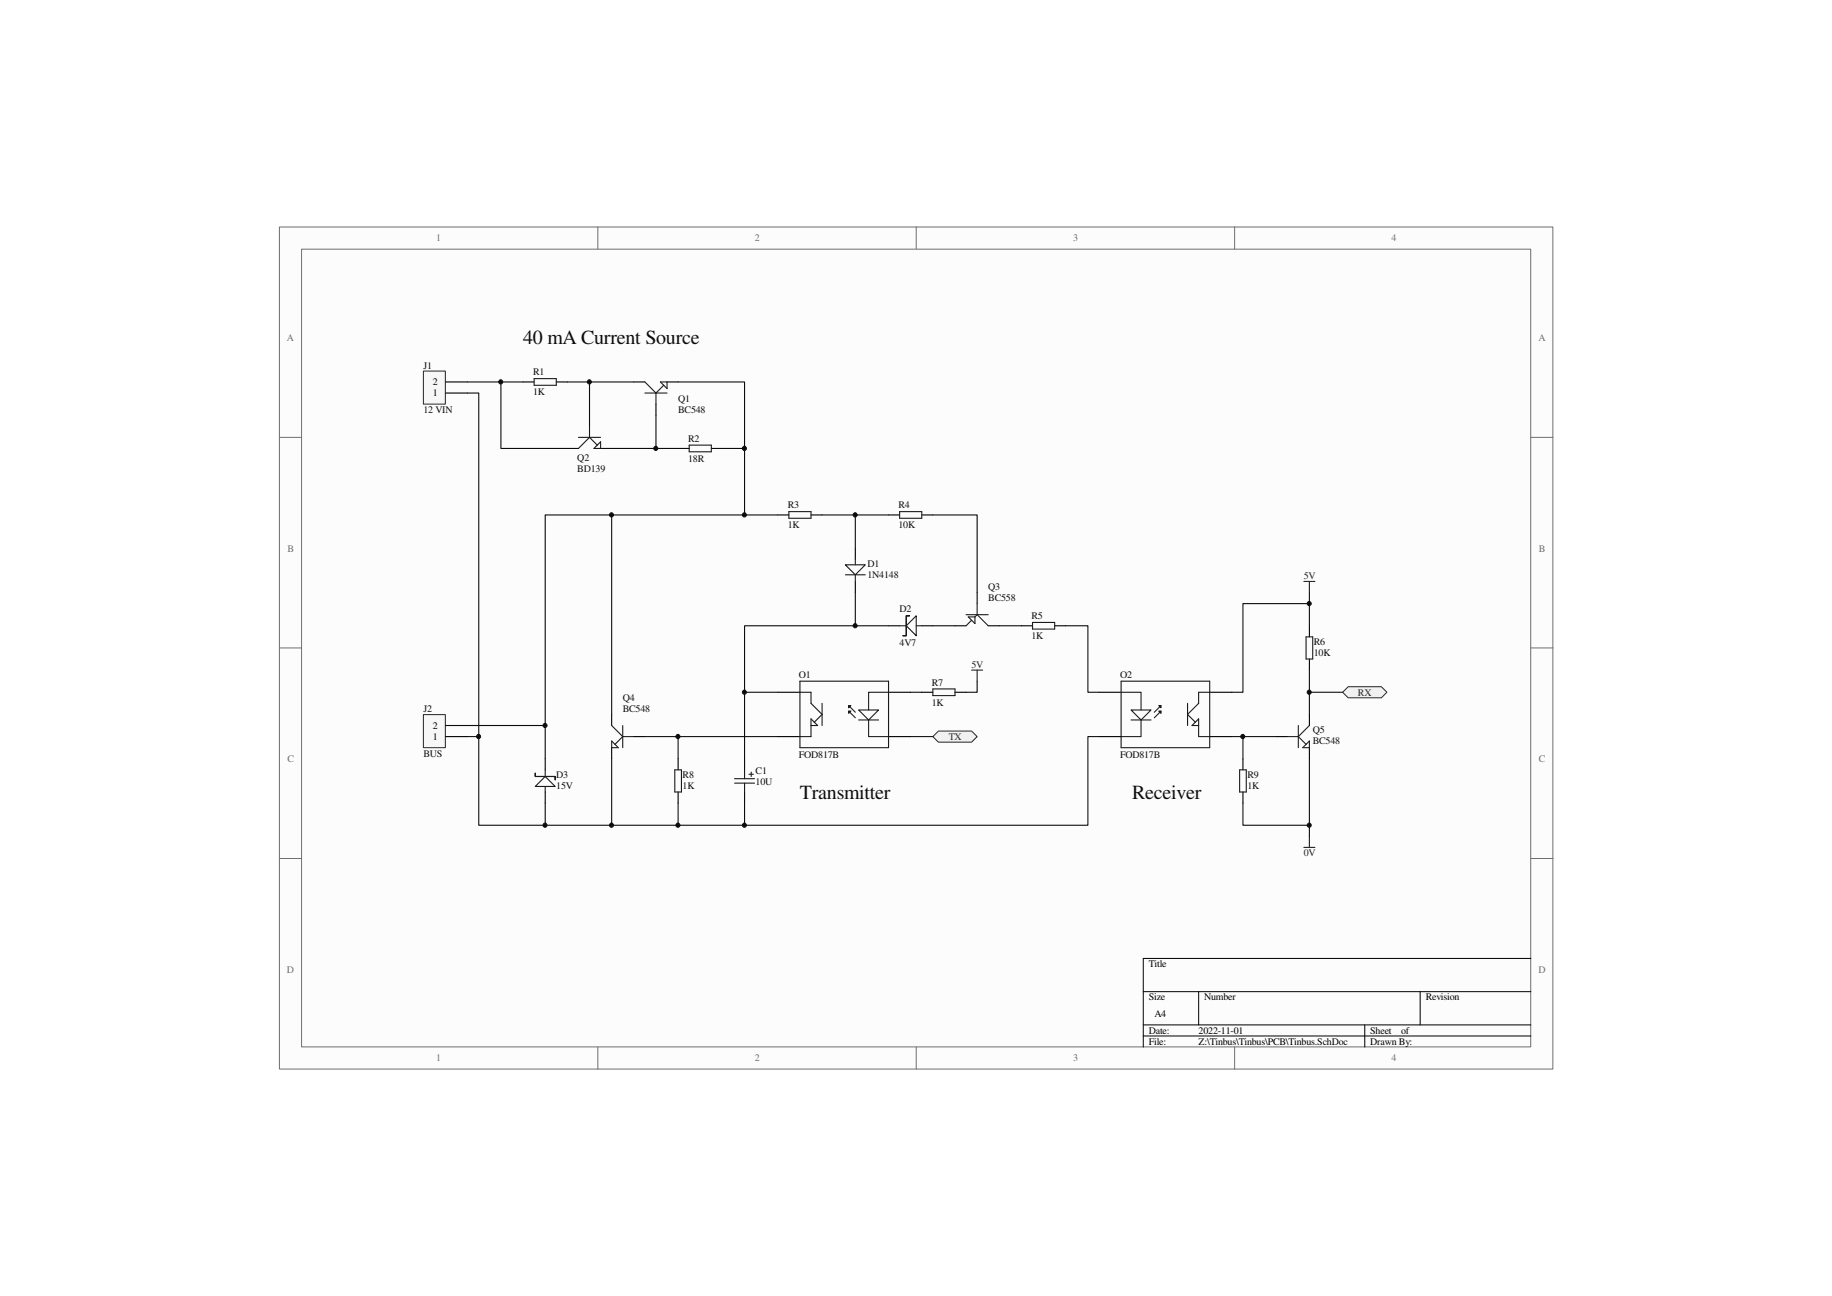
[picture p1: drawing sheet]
<svg xmlns="http://www.w3.org/2000/svg" width="420mm" height="297mm" viewBox="0 0 420 297" stroke-linecap="round" stroke-linejoin="round" font-family="sans-serif">
<path d="M64.1 52.1h292v192.9h-292z" fill="#fcfcfc"/>
<path d="M64.1 52h292v193h-292z" fill="none" stroke="#6e6e6e" stroke-width=".23"/>
<path d="M69.2 57.1h281.9v182.8h-281.9z" fill="#fcfcfc"/>
<g fill="none" stroke="#6e6e6e" stroke-width=".23">
<path d="M69.2 57.1h281.9v182.8h-281.9zM137.1 52v5.1M210.1 52v5.1M283.2 52v5.1M64.1 100.2h5.1M351.1 100.2h5.1M64.1 148.5h5.1M351.1 148.5h5.1M64.1 196.8h5.1M351.1 196.8h5.1M137.1 240v5.1M210.1 240v5.1"/>
<path d="M283.2 240v5.1"/>
</g>
<path d="M351.1 219.7h-88.9v20.3M262.2 227.3h88.9M262.2 234.9h88.9M262.2 237.4h88.9M274.9 227.3v7.6M313 234.9v5.1M325.7 227.3v7.6" fill="none" stroke="#000" stroke-width=".23"/>
<path d="M196.2 125.6v2.6M196.2 133.3v2.5M252 158.7h5.1M277.4 158.7h5.1M277.4 168.8h5.1" fill="none" stroke="#000" stroke-width=".25"/>
<path d="M193.9 129.5h4.5l-2.2 2.2zM193.9 131.7h4.5M196.2 128.2v1.3M196.2 131.7v1.6M257.1 156.1h20.3v15.3h-20.3zM266.3 163l-1.6 1.5M266.3 161.7l-1.6 1.5" fill="none" stroke="#1c1c1c" stroke-width=".25"/>
<path d="M265.8 161.7h.5v.5z" fill="#1c1c1c"/>
<path d="M265.8 161.7h.5v.5z" fill="none" stroke="#1c1c1c" stroke-width=".25"/>
<path d="M265.8 163h.5v.5z" fill="#1c1c1c"/>
<path d="M257.1 158.7h4.6v4M277.4 158.7h-2.5v2.5l-2.5 2.5 1.7 1.8M259.4 162.7h4.6l-2.3 2.3zM259.4 165h4.6M261.7 165v3.8h-4.6M265.8 163h.5v.5zM272.4 161.2v5.1M274.9 166.3h-1.5l1.5-1.5v4h2.5" fill="none" stroke="#1c1c1c" stroke-width=".25"/>
<path d="M252 168.8h5.1" fill="none" stroke="#000" stroke-width=".25"/>
<path d="M299 133.3h2.6M300.3 133.3v2.5" fill="none" stroke="#262626" stroke-width=".25"/>
<path d="M213.9 168.8l1.3-1.2h7.6l1.3 1.2-1.3 1.3h-7.6z" fill-rule="evenodd" fill="#f0f0f0"/>
<path d="M213.9 168.8l1.3-1.2h7.6l1.3 1.2-1.3 1.3h-7.6z" fill="none" stroke="#262626" stroke-width=".23"/>
<path d="M307.9 158.7l1.3-1.3h7.6l1.3 1.3-1.3 1.2h-7.6z" fill-rule="evenodd" fill="#f0f0f0"/>
<path d="M307.9 158.7l1.3-1.3h7.6l1.3 1.3-1.3 1.2h-7.6z" fill="none" stroke="#262626" stroke-width=".23"/>
<path d="M120 87.5h2.5M127.6 87.5h2.5M145.4 87.5h2.5M150.4 92.6v2.6M153 87.5h2.5M155.5 102.8h2.6M163.1 102.8h2.6M178.4 158.7h5.1M203.8 158.7h5.1M178.4 168.8h5.1" fill="none" stroke="#000" stroke-width=".25"/>
<path d="M122.5 86.8h5.1v1.5h-5.1zM147.9 87.5l2.5 2.6M147.9 90.1h5.1M150.4 90.1v2.5M151.5 87.5h1.5v1.6zM152.2 88.3l-1.8 1.8M158.1 102h5v1.5h-5zM183.5 156.1h20.3v15.3h-20.3zM194.6 163l1.6 1.5M194.6 161.7l1.6 1.5" fill="none" stroke="#1c1c1c" stroke-width=".25"/>
<path d="M120 87.5h-5.1v15.3h15.2M130.1 87.5h15.3M135.2 87.5v7.7M150.4 95.2v7.6M140.3 102.8h15.2" fill="none" stroke="#0e0e0e" stroke-width=".25"/>
<path d="M194.6 161.7h.5l-.5 .5z" fill="#1c1c1c"/>
<path d="M194.6 161.7h.5l-.5 .5z" fill="none" stroke="#1c1c1c" stroke-width=".25"/>
<path d="M194.6 163h.5l-.5 .5z" fill="#1c1c1c"/>
<g fill="none" stroke="#1c1c1c" stroke-width=".25">
<path d="M180.9 117.3h5.1v1.5h-5.1zM183.5 158.7h2.5v2.5l2.5 2.5-1.7 1.8M203.8 158.7h-4.6v4M210.1 143.4h1.3M140.3 166.3l2.5 2.5M140.3 169.8l1.5 1.6h-1.5zM142.8 168.8h2.6M142.8 168.8l-1.8 1.8M142.8 166.3v5.1M154.8 176.4h1.5v5.1h-1.5zM186 166.3h1.5l-1.5-1.5v4h-2.5M188.5 161.2v5.1"/>
<path d="M194.6 163h.5l-.5 .5zM196.9 162.7h4.6l-2.3 2.3zM196.9 165h4.6M199.2 165v3.8h4.6"/>
</g>
<path d="M178.4 118h2.5M186 118h2.5M203.8 143.4h2.5M211.4 143.4h2.5M140.3 163.7v2.6M140.3 171.4v2.5M145.4 168.8h2.5M155.5 173.9v2.5M203.8 168.8h5.1M155.5 181.5v2.6" fill="none" stroke="#000" stroke-width=".25"/>
<path d="M140.3 173.9v15.2h15.2v-5M147.9 168.8h7.6v5.1M155.5 168.8h22.9M208.9 168.8h5" fill="none" stroke="#0e0e0e" stroke-width=".25"/>
<path d="M207.8 141.1h.8h-.8v4.6h-.7h.7z" fill-rule="evenodd" fill="#1c1c1c"/>
<g fill="none" stroke="#1c1c1c" stroke-width=".25">
<path d="M206.3 117.3h5.1v1.5h-5.1zM224.1 138.3v2.6M206.3 143.4h1.5M207.8 141.1h.8h-.8v4.6h-.7h.7zM207.8 143.4l2.3-2.3v4.6zM221.6 140.9h5M222.1 141.4h1.5v1.5zM222.8 142.2l-1.2 1.2M224.1 140.9l2.5 2.5M224.1 140.9l-.5 .5M299.5 146h1.6v5h-1.6zM168.5 179.5h4.5"/>
<path d="M168.5 178.5h4.5M170.8 176.4v2.1M170.8 179.5v2M171.8 177.5h1M172.3 177v1M284.3 176.4h1.5v5.1h-1.5zM295.2 168.8h2.6M297.8 168.8l1.7 1.8M297.8 166.3v5.1M298.8 171.4l1.5-1.6v1.6zM300.3 166.3l-2.5 2.5M125 180.3v1.2"/>
</g>
<g fill="none" stroke="#000" stroke-width=".25">
<path d="M203.8 118h2.5M211.4 118h2.5M224.1 135.8v2.5M219 143.4h2.6M226.6 143.4h2.6M300.3 143.4v2.6M300.3 151v2.6M125 173.9v2.5M170.8 173.9v2.5M285.1 173.9v2.5M292.7 168.8h2.5M300.3 163.7v2.6"/>
<path d="M300.3 171.4v2.5M125 181.5v2.6M170.8 181.5v2.6M285.1 181.5v2.6"/>
</g>
<path d="M222.8 153.6h2.6M224.1 153.6v2.5M299 194.2h2.6M300.3 191.7v2.5" fill="none" stroke="#262626" stroke-width=".25"/>
<path d="M122.8 177.2v.8h4.5v.7v-.7h-4.5z" fill-rule="evenodd" fill="#1c1c1c"/>
<path d="M122.8 177.2v.8h4.5v.7v-.7h-4.5zM125 176.4v1.6M122.8 180.3l2.2-2.3 2.3 2.3z" fill="none" stroke="#1c1c1c" stroke-width=".25"/>
<path d="M300.3 135.8v2.5M203.8 143.4h-33v15.3h7.6M208.9 158.7h2.5M224.1 156.1v2.6h-2.5M300.3 143.4v-5.1h-15.2v20.4h-2.6M300.3 158.7h7.6M300.3 153.6v10.1M252 168.8h-2.5v20.3h-78.7v-5M282.5 168.8h2.6v5.1M285.1 168.8h7.6M300.3 173.9v15.2h-15.2v-5M300.3 189.1v2.6" fill="none" stroke="#0e0e0e" stroke-width=".25"/>
<path d="M97.1 163.8h5v7.6h-5z" fill="#f5f5f5"/>
<path d="M97.1 163.8h5v7.6h-5z" fill="none" stroke="#262626" stroke-width=".23"/>
<path d="M102.2 168.8h5.1M102.2 166.3h5.1" fill="none" stroke="#000" stroke-width=".25"/>
<path d="M97.1 85.1h5v7.5h-5z" fill="#f5f5f5"/>
<path d="M97.1 85h5v7.6h-5z" fill="none" stroke="#262626" stroke-width=".23"/>
<path d="M102.2 90.1h5.1M102.2 87.5h5.1M135.2 95.2v2.5M130.1 102.8h2.6M137.7 102.8h2.6M211.4 158.7h2.5M219 158.7h2.6M234.3 143.4h2.5M241.9 143.4h2.5" fill="none" stroke="#000" stroke-width=".25"/>
<g fill="none" stroke="#0e0e0e" stroke-width=".25">
<path d="M107.3 90.1h2.5v99h30.5M107.3 87.5h7.6M155.5 87.5h15.3v15.3h-5.1M140.3 118h38.1M170.8 102.8v15.2M188.5 118h15.3M196.2 118v7.6M213.9 118h10.2v17.8M196.2 135.8v7.6M170.8 158.7v15.2M213.9 143.4h5.1M229.2 143.4h5.1"/>
<path d="M244.4 143.4h5.1v15.3h2.5M107.3 168.8h2.5M107.3 166.3h17.7M140.3 163.7v-45.7h-15.3v55.9M125 184.1v5M155.5 189.1h15.3"/>
</g>
<path d="M135.2 97.7v2.5M132.7 100.2h5M135.2 100.2l-2.5 2.6M135.2 100.2l1.8 1.8M136.2 102.8l1.5-1.5v1.5zM213.9 157.9h5.1v1.5h-5.1zM236.8 142.7h5.1v1.5h-5.1z" fill="none" stroke="#1c1c1c" stroke-width=".25"/>
<circle cx="109.8" cy="168.8" r=".47" fill="#0e0e0e"/>
<circle cx="109.8" cy="168.8" r=".47" fill="none" stroke="#0e0e0e" stroke-width=".23"/>
<circle cx="114.8" cy="87.5" r=".47" fill="#0e0e0e"/>
<circle cx="114.8" cy="87.5" r=".47" fill="none" stroke="#0e0e0e" stroke-width=".23"/>
<circle cx="125" cy="189.1" r=".47" fill="#0e0e0e"/>
<circle cx="125" cy="189.1" r=".47" fill="none" stroke="#0e0e0e" stroke-width=".23"/>
<circle cx="125" cy="166.3" r=".47" fill="#0e0e0e"/>
<circle cx="125" cy="166.3" r=".47" fill="none" stroke="#0e0e0e" stroke-width=".23"/>
<circle cx="135.2" cy="87.5" r=".47" fill="#0e0e0e"/>
<circle cx="135.2" cy="87.5" r=".47" fill="none" stroke="#0e0e0e" stroke-width=".23"/>
<circle cx="140.2" cy="189.1" r=".47" fill="#0e0e0e"/>
<circle cx="140.2" cy="189.1" r=".47" fill="none" stroke="#0e0e0e" stroke-width=".23"/>
<circle cx="140.2" cy="118" r=".47" fill="#0e0e0e"/>
<circle cx="140.2" cy="118" r=".47" fill="none" stroke="#0e0e0e" stroke-width=".23"/>
<circle cx="150.4" cy="102.8" r=".47" fill="#0e0e0e"/>
<circle cx="150.4" cy="102.8" r=".47" fill="none" stroke="#0e0e0e" stroke-width=".23"/>
<circle cx="155.5" cy="189.1" r=".47" fill="#0e0e0e"/>
<circle cx="155.5" cy="189.1" r=".47" fill="none" stroke="#0e0e0e" stroke-width=".23"/>
<circle cx="155.5" cy="168.8" r=".47" fill="#0e0e0e"/>
<circle cx="155.5" cy="168.8" r=".47" fill="none" stroke="#0e0e0e" stroke-width=".23"/>
<circle cx="170.7" cy="189.1" r=".47" fill="#0e0e0e"/>
<circle cx="170.7" cy="189.1" r=".47" fill="none" stroke="#0e0e0e" stroke-width=".23"/>
<circle cx="170.7" cy="158.6" r=".47" fill="#0e0e0e"/>
<circle cx="170.7" cy="158.6" r=".47" fill="none" stroke="#0e0e0e" stroke-width=".23"/>
<circle cx="170.7" cy="118" r=".47" fill="#0e0e0e"/>
<circle cx="170.7" cy="118" r=".47" fill="none" stroke="#0e0e0e" stroke-width=".23"/>
<circle cx="170.7" cy="102.8" r=".47" fill="#0e0e0e"/>
<circle cx="170.7" cy="102.8" r=".47" fill="none" stroke="#0e0e0e" stroke-width=".23"/>
<circle cx="196.1" cy="143.4" r=".47" fill="#0e0e0e"/>
<circle cx="196.1" cy="143.4" r=".47" fill="none" stroke="#0e0e0e" stroke-width=".23"/>
<circle cx="196.1" cy="118" r=".47" fill="#0e0e0e"/>
<circle cx="196.1" cy="118" r=".47" fill="none" stroke="#0e0e0e" stroke-width=".23"/>
<circle cx="285" cy="168.8" r=".47" fill="#0e0e0e"/>
<circle cx="285" cy="168.8" r=".47" fill="none" stroke="#0e0e0e" stroke-width=".23"/>
<circle cx="300.3" cy="189.1" r=".47" fill="#0e0e0e"/>
<circle cx="300.3" cy="189.1" r=".47" fill="none" stroke="#0e0e0e" stroke-width=".23"/>
<circle cx="300.3" cy="158.6" r=".47" fill="#0e0e0e"/>
<circle cx="300.3" cy="158.6" r=".47" fill="none" stroke="#0e0e0e" stroke-width=".23"/>
<circle cx="300.3" cy="138.3" r=".47" fill="#0e0e0e"/>
<circle cx="300.3" cy="138.3" r=".47" fill="none" stroke="#0e0e0e" stroke-width=".23"/>
<g font-size="4.6" fill="#0e0e0e">
<text x="120" y="78.9">40 mA Current Source</text>
<text x="183.5" y="183">Transmitter</text>
<text x="259.7" y="183">Receiver</text>
</g>
<g font-size="2.3" fill="#6e6e6e">
<text x="100.1" y="55.3">1</text>
<text x="173.1" y="55.3">2</text>
<text x="246.1" y="55.3">3</text>
<text x="319.1" y="55.3">4</text>
<text x="65.8" y="78.1">A</text>
<text x="352.8" y="78.1">A</text>
<text x="65.9" y="126.4">B</text>
<text x="352.9" y="126.4">B</text>
<text x="65.9" y="174.7">C</text>
<text x="352.9" y="174.7">C</text>
<text x="65.8" y="222.9">D</text>
<text x="352.8" y="222.9">D</text>
<text x="100.1" y="243.2">1</text>
<text x="173.1" y="243.2">2</text>
<text x="246.1" y="243.2">3</text>
<text x="319.1" y="243.2">4</text>
</g>
<g font-size="2.3" fill="#0e0e0e">
<text x="97.1" y="84.5">J1</text>
<text x="122.2" y="86">R1</text>
<text x="97.1" y="94.7">12 VIN</text>
<text x="122.2" y="90.6">1K</text>
<text x="155.5" y="92.1">Q1</text>
<text x="155.5" y="94.7">BC548</text>
<text x="157.8" y="101.3">R2</text>
<text x="132.4" y="105.6">Q2</text>
<text x="157.8" y="105.8">18R</text>
<text x="132.4" y="108.1">BD139</text>
<text x="180.7" y="116.5">R3</text>
<text x="206.1" y="116.5">R4</text>
<text x="180.7" y="121.1">1K</text>
<text x="206.1" y="121.1">10K</text>
<text x="199" y="130">D1</text>
<text x="199" y="132.5">1N4148</text>
<text x="226.6" y="135.3">Q3</text>
<text x="226.6" y="137.8">BC558</text>
<text x="206.3" y="140.4">D2</text>
<text x="236.5" y="141.9">R5</text>
<text x="206.3" y="148">4V7</text>
<text x="236.5" y="146.5">1K</text>
<text x="301.3" y="147.7">R6</text>
<text x="183.2" y="155.4">O1</text>
<text x="256.9" y="155.4">O2</text>
<text x="301.3" y="150.3">10K</text>
<text x="142.8" y="160.7">Q4</text>
<text x="213.7" y="157.1">R7</text>
<text x="213.7" y="161.7">1K</text>
<text x="97.1" y="163.2">J2</text>
<text x="142.8" y="163.2">BC548</text>
<text x="97.1" y="173.4">BUS</text>
<text x="183.2" y="173.7">FOD817B</text>
<text x="256.9" y="173.7">FOD817B</text>
<text x="301.1" y="168.1">Q5</text>
<text x="301.1" y="170.6">BC548</text>
<text x="127.6" y="178.2">D3</text>
<text x="156.5" y="178.2">R8</text>
<text x="173.3" y="177.5">C1</text>
<text x="286.1" y="178.2">R9</text>
<text x="127.6" y="180.8">15V</text>
<text x="156.5" y="180.8">1K</text>
<text x="173.3" y="180">10U</text>
<text x="286.1" y="180.8">1K</text>
</g>
<g font-size="2.3">
<text x="99.3" y="88.3">2</text>
<text x="99.3" y="90.8">1</text>
<text x="99.3" y="167">2</text>
<text x="99.3" y="169.6">1</text>
<text x="263.5" y="221.7">Title</text>
<text x="263.5" y="229.3">Size</text>
<text x="264.7" y="233.1">A4</text>
<text x="276.2" y="229.3">Number</text>
<text x="327" y="229.3">Revision</text>
<text x="263.5" y="236.9">Date:</text>
<text x="263.5" y="239.4">File:</text>
<text x="274.9" y="236.9">2022-11-01</text>
<text x="274.9" y="239.4">Z:\Tinbus\Tinbus\PCB\Tinbus.SchDoc</text>
<text x="314.3" y="239.4">Drawn By:</text>
<text x="314.3" y="236.9">Sheet</text>
<text x="321.3" y="236.9">of</text>
</g>
<g font-size="2.3" fill="#262626">
<text x="299" y="132.8">5V</text>
<text x="222.8" y="153.1">5V</text>
<text x="311.4" y="159.4">RX</text>
<text x="217.6" y="169.6">TX</text>
<text x="299" y="196.3">0V</text>
</g>
</svg>
